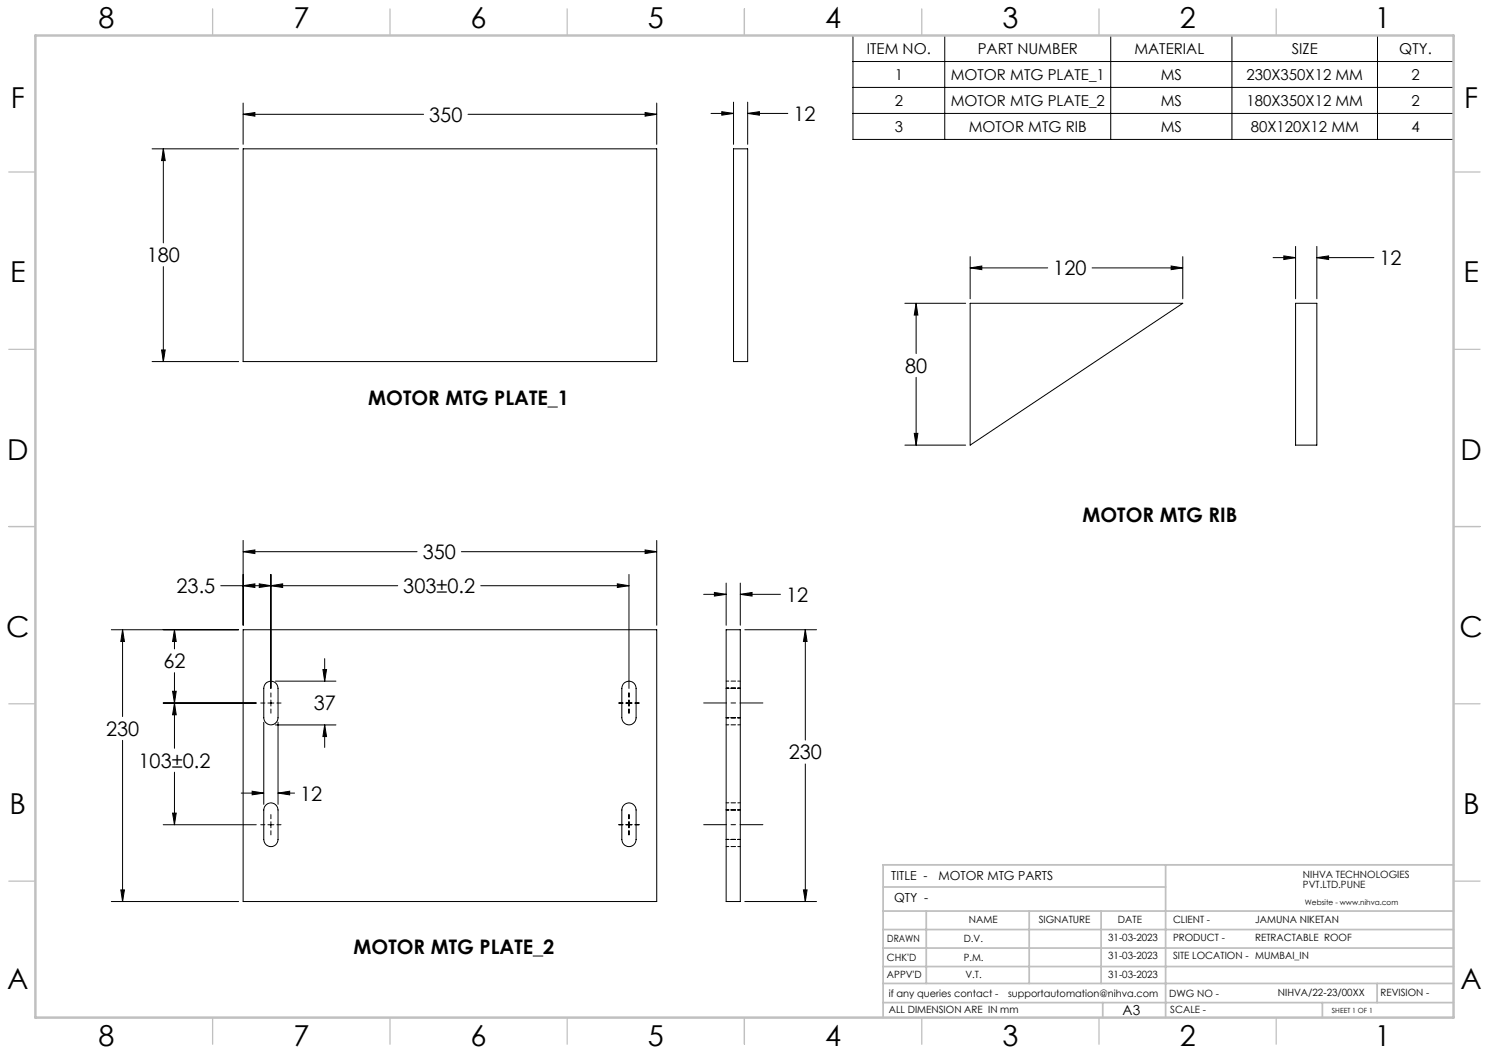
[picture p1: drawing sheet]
<svg xmlns="http://www.w3.org/2000/svg" width="420mm" height="297mm" viewBox="0 0 420 297" stroke-linecap="round" stroke-linejoin="round" font-family="sans-serif">
<g fill="none" stroke="#000" stroke-width=".28">
<path d="M240.6 10h169.4v29.3h-169.4zM240.6 17.4h169.4M266.5 10v29.3M313.3 10v29.3M347.5 10v29.3M388.5 10v29.3M68.6 32.2l3.3-.5v1.1zM68.6 29.1v11.6M68.6 32.2h50.9M132 32.2h53.2M182 31.7l3.2 .5-3.2 .6zM185.2 29.1v11.6"/>
<path d="M200.6 32h6.3M203.6 31.5l3.3 .5-3.3 .5zM206.9 28.8v11.9M210.9 32l3.3-.5v1zM210.9 32h11.3M210.9 28.8v11.9M240.6 24.7h169.4M240.6 32h169.4M42.9 42h24.4M46.1 42l.5 3.3h-1zM46.1 42v26.5M68.6 42h116.6v60h-116.6z"/>
<path d="M206.9 42h4v60h-4zM46.1 75.2v26.8M273.6 75.6l3.3-.6v1.1zM273.6 72.4v11.9M273.6 75.6h21.9M308 75.6h25.6M330.3 75l3.3 .6-3.3 .5zM333.6 72.4v11.9M359.1 72.7h6.3M362.1 72.2l3.3 .5-3.3 .5zM365.4 69.5v14.8M371.4 72.7l3.4-.5v1z"/>
<path d="M371.4 69.5v14.8M371.4 72.7h16.1M45.6 98.7h1l-.5 3.3zM255.2 85.5h17.2M258.4 85.5l.5 3.4h-1zM258.4 85.5v14.2M273.6 85.5h60l-60 40.1zM365.4 85.5h6v40.1h-6zM42.9 102h24.4M258.4 106.4v19.2M255.2 125.6h17.2M257.9 122.2h1l-.5 3.4z"/>
<path d="M68.6 155.6l3.3-.5v1zM68.6 152.4v24M68.6 155.6h49.1M130.1 155.6h55.1M182 155.1l3.2 .5-3.2 .5zM185.2 152.4v24M31.4 177.6h35.9M34.6 177.6l.5 3.3h-1zM34.6 177.6v24.5M49.2 177.6l.5 3.3h-1zM49.2 177.6v5.4M62.3 165.2h49.9"/>
<path d="M68.6 165.2l3.3-.5v1zM68.6 177.6h116.6v76.7h-116.6zM73.1 164.7l3.3 .5-3.3 .5zM76.4 165.2l3.3-.5v1zM76.4 162v32.2M135.6 165.2h41.8M174.1 164.7l3.3 .5-3.3 .5zM177.4 162v32.2M198.5 167.6h6.3M201.5 167.1l3.3 .5-3.3 .5zM204.8 177.6h4v76.7h-4zM204.8 164.5v11.9"/>
<path d="M208.8 167.6l3.3-.5v1zM208.8 164.5v11.9M208.8 167.6h11.3M210.1 177.6h20.2M227.2 177.6l.4 3.3h-1zM227.2 177.6v31.1M46 198.3h26.3M48.7 195h1l-.5 3.3zM49.2 198.3l.5 3.3h-1zM49.2 189.7v21.4M73.6 198.3h1.1M75.2 192.5a2.02 2.02 0 0 1 2.1-.2 2.02 2.02 0 0 1 1.1 1.8v8.4a2.01 2.01 0 0 1-2 2 2.01 2.01 0 0 1-2-2v-8.4l.2-.9z"/>
<path d="M75.6 198.3h1.7M76.4 195.4v1.2M76.4 197.4v1.7M76.4 200v1.2M77.7 192.1h17.1M78.1 198.3h1.2M91.1 188.8h1l-.5 3.3zM91.6 185.8v6.3M174.6 198.3h1.1M176.2 192.5a2.02 2.02 0 0 1 2.1-.2 2.02 2.02 0 0 1 1.1 1.8v8.4a2.01 2.01 0 0 1-2 2 2.01 2.01 0 0 1-2-2v-8.4l.2-.9zM176.6 198.3h1.7M177.4 195.4v1.2"/>
<path d="M177.4 197.4v1.7M177.4 200v1.2M179.1 198.3h1.2M34.6 208.8v45.5M49.2 217.8v14.8M74.4 203.7v23.2M77.7 204.5h17.1M78.4 203.7v23.2M91.6 204.5l.5 3.2h-1zM91.6 204.5v6.3M227.2 215.5v38.8M46 232.6h26.3"/>
<path d="M48.7 229.3h1l-.5 3.3zM68.1 223.7h6.3M71.1 223.2l3.3 .5-3.3 .5zM73.6 232.6h1.1M75.2 226.9a1.99 1.99 0 0 1 2.1-.2 1.99 1.99 0 0 1 1.1 1.8v8.3a2.01 2.01 0 0 1-2 2 2.01 2.01 0 0 1-2-2v-8.3l.2-.9zM75.6 232.6h1.7M76.4 229.8v1.1M76.4 231.8v1.7M76.4 234.3v1.2M78.1 232.6h1.2M78.4 223.7l3.3-.5v1zM78.4 223.7h4.7"/>
<path d="M174.6 232.6h1.1M175.9 227.2a2 2 0 0 1 2.2-.6 2 2 0 0 1 1.3 1.9v8.3a2.01 2.01 0 0 1-2 2 2.01 2.01 0 0 1-2-2v-8.3zM176.6 232.6h1.7M177.4 229.8v1.1M177.4 231.8v1.7M177.4 234.3v1.2M179.1 232.6h1.2M31.4 254.3h35.9M34.1 251h1l-.5 3.3zM210.1 254.3h20.2M226.6 251h1l-.4 3.3z"/>
</g>
<path d="M215.2 198.3h-16.7M215.2 232.6h-16.7" fill="none" stroke="#000" stroke-width=".28" stroke-dasharray="15.2 1.3 1.3 1.3" stroke-dashoffset="8.8"/>
<g fill="none" stroke="#c0c0c0" stroke-width=".35">
<path d="M60 2.5v7.5M110 2.5v7.5M160 2.5v7.5M210 2.5v7.5M260 2.5v7.5M310 2.5v7.5M360 2.5v7.5M2.5 48.5h7.5M410 48.5h7.5M2.5 98.5h7.5M410 98.5h7.5M2.5 148.5h7.5"/>
<path d="M410 148.5h7.5M2.5 198.5h7.5M410 198.5h7.5M2.5 248.5h7.5M410 248.5h7.5M60 287v7.5M110 287v7.5M160 287v7.5M210 287v7.5M260 287v7.5M310 287v7.5M360 287v7.5"/>
</g>
<g fill="none" stroke="#c0c0c0" stroke-width=".5">
<path d="M249.1 257h160.9M249.1 250.2h79.7M261.3 257v20.4M290.3 257v20.4M310.6 257v20.4M328.8 243.9v43.1M410 243.9h-160.9v43.1M249.1 272.6h160.9M249.1 267.4h160.9M249.1 262.2h160.9M249.1 277.4h160.9M388.4 277.4v5.4"/>
<path d="M249.1 282.8h160.9M311 282.8v4.2M373 282.8v4.2"/>
</g>
<path d="M10 10h400v277h-400z" fill="none" stroke="#c0c0c0" stroke-width=".7"/>
<path d="M182 155.1l3.2 .5-3.2 .5zM68.6 155.6l3.3-.5v1zM34.6 177.6l.5 3.3h-1zM34.1 251h1l-.5 3.3zM76.4 165.2l3.3-.5v1zM174.1 164.7l3.3 .5-3.3 .5zM49.2 198.3l.5 3.3h-1zM48.7 229.3h1l-.5 3.3zM48.7 195h1l-.5 3.3zM49.2 177.6l.5 3.3h-1zM73.1 164.7l3.3 .5-3.3 .5zM68.6 165.2l3.3-.5v1zM71.1 223.2l3.3 .5-3.3 .5zM78.4 223.7l3.3-.5v1zM91.6 204.5l.5 3.2h-1zM91.1 188.8h1l-.5 3.3zM227.2 177.6l.4 3.3h-1zM226.6 251h1l-.4 3.3zM201.5 167.1l3.3 .5-3.3 .5zM208.8 167.6l3.3-.5v1zM182 31.7l3.2 .5-3.2 .6zM68.6 32.2l3.3-.5v1.1zM46.1 42l.5 3.3h-1zM45.6 98.7h1l-.5 3.3zM203.6 31.5l3.3 .5-3.3 .5zM210.9 32l3.3-.5v1zM257.9 122.2h1l-.5 3.4zM258.4 85.5l.5 3.4h-1zM273.6 75.6l3.3-.6v1.1zM330.3 75l3.3 .6-3.3 .5zM371.4 72.7l3.4-.5v1zM362.1 72.2l3.3 .5-3.3 .5z" fill="#000"/>
<path d="M208.8 194.1h-4M208.8 192.1h-4M204.8 204.4h4M208.8 202.4h-4M204.8 238.8h4M208.8 236.8h-4M208.8 228.4h-4M208.8 226.4h-4" fill="none" stroke="#000" stroke-width=".28" stroke-dasharray="1.3 .6" stroke-dashoffset=".5"/>
<g font-size="8.1">
<text x="27.8" y="8">8</text>
<text x="82.8" y="8">7</text>
<text x="132.8" y="8">6</text>
<text x="182.8" y="8">5</text>
<text x="232.8" y="8">4</text>
<text x="282.8" y="8">3</text>
<text x="332.8" y="8">2</text>
<text x="387.8" y="8">1</text>
<text x="3" y="30.4">F</text>
<text x="413" y="30.4">F</text>
<text x="2.8" y="79.6">E</text>
<text x="412.8" y="79.6">E</text>
<text x="2" y="129.6">D</text>
<text x="412" y="129.6">D</text>
<text x="1.7" y="179.6">C</text>
<text x="411.7" y="179.6">C</text>
<text x="2.7" y="229.6">B</text>
<text x="412.7" y="229.6">B</text>
<text x="2" y="278.9">A</text>
<text x="412" y="278.9">A</text>
<text x="27.8" y="295">8</text>
<text x="82.8" y="295">7</text>
<text x="132.8" y="295">6</text>
<text x="182.8" y="295">5</text>
<text x="232.8" y="295">4</text>
<text x="282.8" y="295">3</text>
<text x="332.8" y="295">2</text>
<text x="387.8" y="295">1</text>
</g>
<g font-size="5.6">
<text x="121.1" y="34.4">350</text>
<text x="223.8" y="34.1">12</text>
<text x="41.4" y="74">180</text>
<text x="297.1" y="77.7">120</text>
<text x="389.1" y="74.8">12</text>
<text x="255.3" y="105.2">80</text>
<text x="103.9" y="114.3">MOTOR MTG PLATE_1</text>
<text x="305.3" y="147.2">MOTOR MTG RIB</text>
<text x="119.2" y="157.7">350</text>
<text x="49.8" y="167.3">23.5</text>
<text x="113.8" y="167.3">303±0.2</text>
<text x="221.7" y="169.7">12</text>
<text x="46.1" y="188.5">62</text>
<text x="88.5" y="200.1">37</text>
<text x="29.9" y="207.6">230</text>
<text x="222.5" y="214.2">230</text>
<text x="39.1" y="216.5">103±0.2</text>
<text x="84.7" y="225.8">12</text>
<text x="99.7" y="269.1">MOTOR MTG PLATE_2</text>
</g>
<g font-size="4.2">
<text x="244.5" y="15.2">ITEM NO.</text>
<text x="275.8" y="15.2">PART NUMBER</text>
<text x="320" y="15.2">MATERIAL</text>
<text x="364.4" y="15.2">SIZE</text>
<text x="394.7" y="15.2">QTY.</text>
<text x="252.4" y="22.5">1</text>
<text x="268.2" y="22.5">MOTOR MTG PLATE_1</text>
<text x="327.4" y="22.5">MS</text>
<text x="351.6" y="22.5">230X350X12 MM</text>
<text x="398.1" y="22.5">2</text>
<text x="252.4" y="29.8">2</text>
<text x="268.2" y="29.8">MOTOR MTG PLATE_2</text>
<text x="327.4" y="29.8">MS</text>
<text x="351.6" y="29.8">180X350X12 MM</text>
<text x="398.1" y="29.8">2</text>
<text x="252.4" y="37.2">3</text>
<text x="273.3" y="37.2">MOTOR MTG RIB</text>
<text x="327.4" y="37.2">MS</text>
<text x="352.8" y="37.2">80X120X12 MM</text>
<text x="398.1" y="37.2">4</text>
</g>
<text font-size="3.9" x="316.7" y="286.4">A3</text>
<g font-size="3.5">
<text x="251.4" y="248.3">TITLE -</text>
<text x="264.7" y="248.3">MOTOR MTG PARTS</text>
<text x="252.2" y="254.4">QTY -</text>
</g>
<g font-size="2.8">
<text x="367.5" y="247.7">NIHVA TECHNOLOGIES</text>
<text x="367.5" y="250.5">PVT.LTD.PUNE</text>
<text x="273.3" y="260.4">NAME</text>
<text x="293" y="260.4">SIGNATURE</text>
<text x="315.3" y="260.5">DATE</text>
<text x="330.9" y="260.5">CLIENT -</text>
<text x="354.1" y="260.5">JAMUNA NIKETAN</text>
<text x="250.3" y="265.7">DRAWN</text>
<text x="271.8" y="265.7">D.V.</text>
<text x="312.6" y="265.5">31-03-2023</text>
<text x="330.9" y="265.5">PRODUCT -</text>
<text x="354.1" y="265.5">RETRACTABLE ROOF</text>
<text x="250.2" y="271.1">CHK'D</text>
<text x="250.2" y="275.8">APPV'D</text>
<text x="271.8" y="271.1">P.M.</text>
<text x="272.3" y="275.8">V.T.</text>
<text x="312.6" y="270.6">31-03-2023</text>
<text x="312.6" y="275.9">31-03-2023</text>
<text x="330.9" y="270.6">SITE LOCATION - MUMBAI_IN</text>
<text x="250.7" y="281.1">if any queries contact -</text>
<text x="284.3" y="281.1">supportautomation@nihva.com</text>
<text x="329.8" y="281.3">DWG NO -</text>
<text x="360.5" y="281.1">NIHVA/22-23/00XX</text>
<text x="389.4" y="281.1">REVISION -</text>
<text x="250.7" y="285.6">ALL DIMENSION ARE IN mm</text>
<text x="330.1" y="285.7">SCALE -</text>
</g>
<text font-size="2.1" x="368.1" y="255.1">Website - www.nihva.com</text>
<text font-size="2" x="375.7" y="285.6">SHEET 1 OF 1</text>
</svg>
